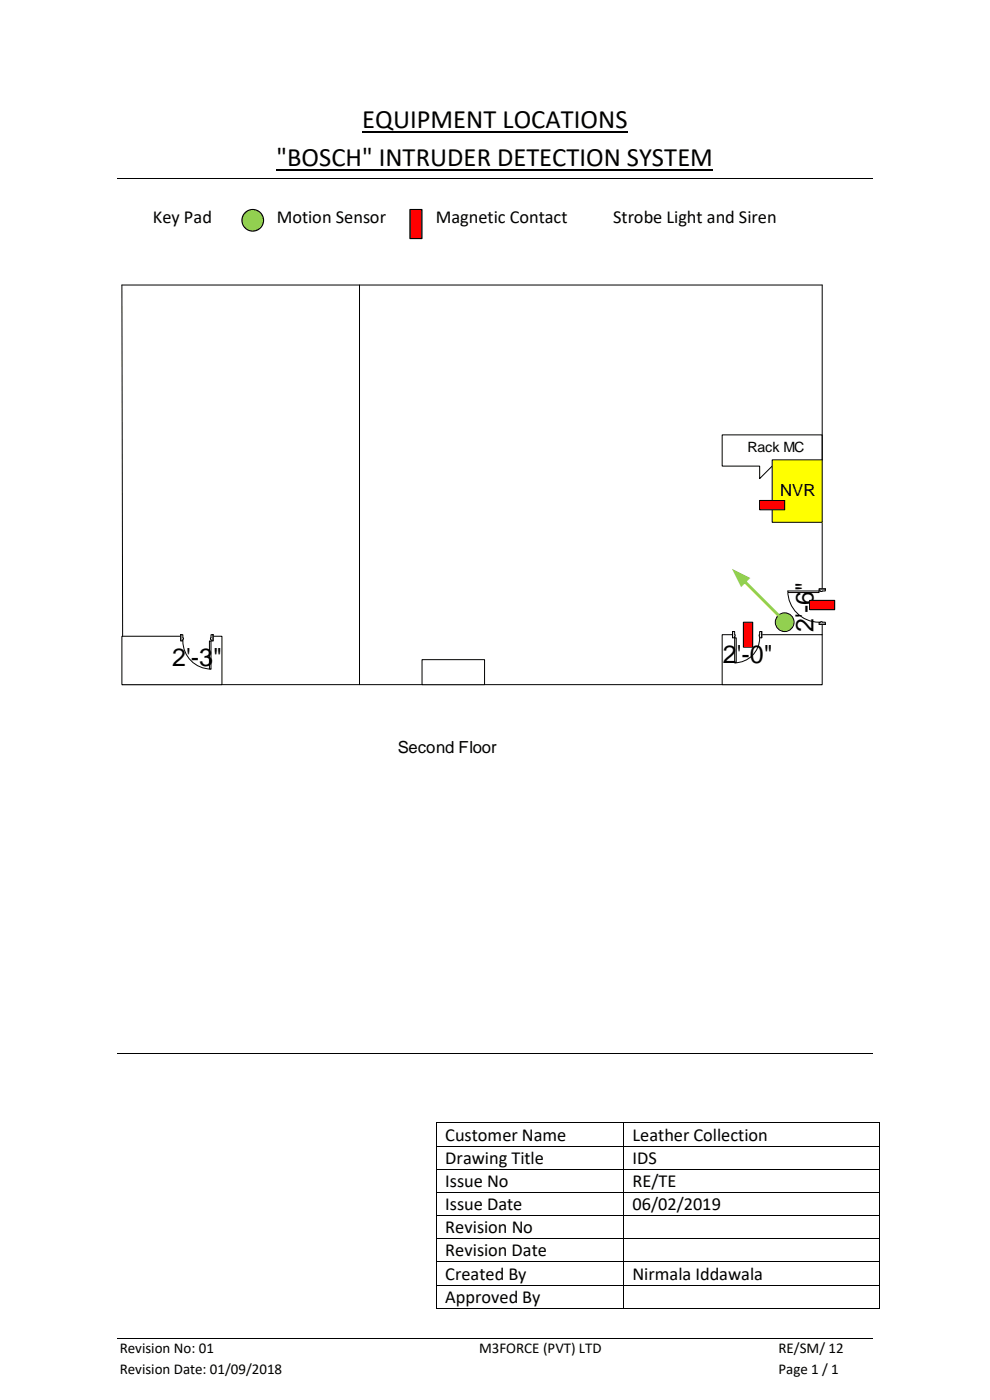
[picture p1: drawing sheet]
<svg xmlns="http://www.w3.org/2000/svg" width="210mm" height="297mm" viewBox="0 0 210 297" stroke-linecap="round" stroke-linejoin="round" font-family="sans-serif">
<path d="M153.2 92.3h21.2v6.6h-10.6l-2.6 2.6v-2.6h-8zM25.9 145.2h148.5v-84.7h-148.5l.1 84.7" fill="none" stroke="#000" stroke-width=".21"/>
<path d="M25.9 135h21.2v10.2h-21.2z" fill-rule="evenodd" fill="#fff"/>
<path d="M25.9 135h21.2v10.2h-21.2z" fill="none" stroke="#000" stroke-width=".21"/>
<path d="M153.2 134.7h21.2v10.5h-21.2z" fill-rule="evenodd" fill="#fff"/>
<path d="M153.2 134.7h21.2v10.5h-21.2z" fill="none" stroke="#000" stroke-width=".21"/>
<path d="M89.5 139.9h13.3v5.3h-13.3z" fill-rule="evenodd" fill="#fff"/>
<path d="M89.5 139.9h13.3v5.3h-13.3z" fill="none" stroke="#000" stroke-width=".21"/>
<path d="M155.4 133.9h6.2v1.5h-6.2z" fill-rule="evenodd" fill="#fff"/>
<path d="M155.4 133.9h6.2v1.5h-6.2z" fill="none" stroke="#fff" stroke-width=".21"/>
<path d="M155.4 134v1.3h.4v-1.3zM161.2 134h.4v1.3h-.4z" fill-rule="evenodd" fill="#fff"/>
<path d="M155.8 134.7v-.7h-.4v1.3h.4v-.3M161.2 134.7v-.7h.4v1.3h-.4v-.3" fill="none" stroke="#000" stroke-width=".21"/>
<path d="M155.8 134.7l.2 .3zM161 134.7h.2v.3h-.2z" fill-rule="evenodd" fill="#fff"/>
<path d="M155.4 134v1.3M155.8 134.7l.2 .3h-.2M161.2 134.7h-.2v.3h.2M161.2 135.3a5.3 5.3 0 0 1-5.4 5.3M161.6 134v1.3" fill="none" stroke="#000" stroke-width=".21"/>
<path d="M155.8 135.3h.4v5.3h-.4z" fill-rule="evenodd" fill="#fff"/>
<path d="M155.8 135.3h.4v5.3h-.4z" fill="none" stroke="#000" stroke-width=".21"/>
<path d="M38.3 134.6h6.9v1.4h-6.9z" fill-rule="evenodd" fill="#fff"/>
<path d="M38.3 134.6h6.9v1.4h-6.9z" fill="none" stroke="#fff" stroke-width=".21"/>
<path d="M44.8 134.7h.4v1.3h-.4zM38.3 134.7v1.3h.5v-1.3z" fill-rule="evenodd" fill="#fff"/>
<path d="M38.8 135.3v-.6h-.5v1.3h.5v-.4M44.8 135.3v-.6h.4v1.3h-.4v-.4" fill="none" stroke="#000" stroke-width=".21"/>
<path d="M44.6 135.3l.2 .3zM38.8 135.3l.1 .3z" fill-rule="evenodd" fill="#fff"/>
<path d="M38.3 134.7v1.3M38.8 135.3l.1 .3h-.1M38.8 136a6 6 0 0 0 6 5.9M44.8 135.3h-.2l.2 .3M45.2 134.7v1.3" fill="none" stroke="#000" stroke-width=".21"/>
<path d="M44.4 136h.4v5.9h-.4z" fill-rule="evenodd" fill="#fff"/>
<path d="M76.3 60.5v84.7M44.4 136h.4v5.9h-.4z" fill="none" stroke="#000" stroke-width=".21"/>
<path d="M157.7 132h2v5.3h-2z" fill-rule="evenodd" fill="#f00"/>
<path d="M157.7 132h2v5.3h-2z" fill="none" stroke="#000" stroke-width=".21"/>
<path d="M173.7 124.9h1.4v7.5h-1.4z" fill-rule="evenodd" fill="#fff"/>
<path d="M173.7 124.9h1.4v7.5h-1.4z" fill="none" stroke="#fff" stroke-width=".21"/>
<path d="M173.8 124.9v.5h1.3v-.5zM173.8 132h1.3v.4h-1.3z" fill-rule="evenodd" fill="#fff"/>
<path d="M174.1 125.4h-.3v-.5h1.3v.5h-.7M174.1 132h-.3v.4h1.3v-.4h-.7" fill="none" stroke="#000" stroke-width=".21"/>
<path d="M174.1 125.4l.3 .1zM174.1 131.9l.3 .1z" fill-rule="evenodd" fill="#fff"/>
<path d="M167.1 125.4a6.6 6.6 0 0 0 6.7 6.6M173.8 124.9h1.3M173.8 132.4h1.3M174.1 125.4l.3 .1v-.1M174.1 132v-.1l.3 .1" fill="none" stroke="#000" stroke-width=".21"/>
<path d="M167.1 125.4h6.7v.3h-6.7z" fill-rule="evenodd" fill="#fff"/>
<path d="M167.1 125.4h6.7v.3h-6.7z" fill="none" stroke="#000" stroke-width=".21"/>
<path d="M171.8 127.4h5.3v2h-5.3z" fill-rule="evenodd" fill="#f00"/>
<path d="M171.8 127.4h5.3v2h-5.3z" fill="none" stroke="#000" stroke-width=".21"/>
<path d="M163.8 97.6h10.6v13.2h-10.6z" fill-rule="evenodd" fill="#ff0"/>
<path d="M163.8 97.6h10.6v13.2h-10.6z" fill="none" stroke="#000" stroke-width=".21"/>
<path d="M161.2 106.2h5.3v2h-5.3z" fill-rule="evenodd" fill="#f00"/>
<path d="M161.2 106.2h5.3v2h-5.3z" fill="none" stroke="#000" stroke-width=".21"/>
<circle cx="166.5" cy="132" r="1.99" fill="#92d050"/>
<circle cx="166.5" cy="132" r="1.99" fill="none" stroke="#000" stroke-width=".21"/>
<path d="M158 123.4l7.1 7.1" fill="none" stroke="#92d050" stroke-width=".64"/>
<g fill="#92d050">
<path d="M155.3 120.7l3.9 1.9-2 2z"/>
<circle cx="53.6" cy="46.7" r="2.29"/>
</g>
<circle cx="53.6" cy="46.7" r="2.29" fill="none" stroke="#000" stroke-width=".24"/>
<path d="M87 44.5h2.5v6.1h-2.5z" fill-rule="evenodd" fill="#f00"/>
<path d="M87 44.5h2.5v6.1h-2.5z" fill="none" stroke="#000" stroke-width=".26"/>
<path d="M58.7 36h92.6M76.9 28.1h56.3" fill="none" stroke="#000" stroke-width=".38"/>
<g fill="none" stroke="#000" stroke-width=".21">
<path d="M24.9 37.8h160.3M24.9 223.6h160.3M92.6 238.3v4.8M92.6 238.2h39.6M132.3 238.3v4.8M132.4 238.2h54.1M186.6 238.3v4.8M92.6 243.2v4.8M92.6 248.2v4.7M92.6 253.1v4.7M92.6 258v4.7M92.6 243.2h39.6"/>
<path d="M92.6 248.1h39.6M92.6 253h39.6M92.6 257.9h39.6M132.3 243.2v4.8M132.3 248.2v4.7M132.3 253.1v4.7M132.3 258v4.7M132.4 243.2h54.1M132.4 248.1h54.1M132.4 253h54.1M132.4 257.9h54.1M186.6 243.2v4.8"/>
<path d="M186.6 248.2v4.7M186.6 253.1v4.7M186.6 258v4.7M92.6 262.9v4.7M92.6 267.8v4.7M92.6 272.7v4.8M92.6 262.8h39.6M92.6 267.7h39.6M92.6 272.6h39.6M92.6 277.6h39.6M132.3 262.9v4.7M132.3 267.8v4.7"/>
<path d="M132.3 272.7v4.8M132.4 262.8h54.1M132.4 267.7h54.1M132.4 272.6h54.1M132.4 277.6h54.1M186.6 262.9v4.7M186.6 267.8v4.7M186.6 272.7v4.8M24.9 284h160.3"/>
</g>
<g fill="#000">
<path d="M92.5 238.2h.1v.1h-.1z" fill-rule="evenodd"/>
<path d="M92.5 238.2h.1v.1h-.1z" fill-rule="evenodd"/>
<path d="M132.2 238.2h.2v.1h-.2z" fill-rule="evenodd"/>
<path d="M186.5 238.2h.1v.1h-.1z" fill-rule="evenodd"/>
<path d="M186.5 238.2h.1v.1h-.1z" fill-rule="evenodd"/>
<path d="M92.5 243.1h.1v.1h-.1z" fill-rule="evenodd"/>
<path d="M92.5 248h.1v.2h-.1z" fill-rule="evenodd"/>
<path d="M92.5 252.9h.1v.2h-.1z" fill-rule="evenodd"/>
<path d="M92.5 257.8h.1v.2h-.1z" fill-rule="evenodd"/>
<path d="M132.2 243.1h.2v.1h-.2z" fill-rule="evenodd"/>
<path d="M132.2 248h.2v.2h-.2z" fill-rule="evenodd"/>
<path d="M132.2 252.9h.2v.2h-.2z" fill-rule="evenodd"/>
<path d="M132.2 257.8h.2v.2h-.2z" fill-rule="evenodd"/>
<path d="M186.5 243.1h.1v.1h-.1z" fill-rule="evenodd"/>
<path d="M186.5 248h.1v.2h-.1z" fill-rule="evenodd"/>
<path d="M186.5 252.9h.1v.2h-.1z" fill-rule="evenodd"/>
<path d="M186.5 257.8h.1v.2h-.1z" fill-rule="evenodd"/>
<path d="M92.5 262.7h.1v.2h-.1z" fill-rule="evenodd"/>
<path d="M92.5 267.6h.1v.2h-.1z" fill-rule="evenodd"/>
<path d="M92.5 272.5h.1v.2h-.1z" fill-rule="evenodd"/>
<path d="M92.5 277.5h.1v.2h-.1z" fill-rule="evenodd"/>
<path d="M92.5 277.5h.1v.2h-.1z" fill-rule="evenodd"/>
<path d="M132.2 262.7h.2v.2h-.2z" fill-rule="evenodd"/>
<path d="M132.2 267.6h.2v.2h-.2z" fill-rule="evenodd"/>
<path d="M132.2 272.5h.2v.2h-.2z" fill-rule="evenodd"/>
<path d="M132.2 277.5h.2v.2h-.2z" fill-rule="evenodd"/>
<path d="M186.5 262.7h.1v.2h-.1z" fill-rule="evenodd"/>
<path d="M186.5 267.6h.1v.2h-.1z" fill-rule="evenodd"/>
<path d="M186.5 272.5h.1v.2h-.1z" fill-rule="evenodd"/>
<path d="M186.5 277.5h.1v.2h-.1z" fill-rule="evenodd"/>
<path d="M186.5 277.5h.1v.2h-.1z" fill-rule="evenodd"/>
</g>
<g font-size="5.6">
<text x="76.9" y="27.2">EQUIPMENT LOCATIONS</text>
<text x="58.7" y="35.1">&quot;BOSCH&quot; INTRUDER DETECTION SYSTEM</text>
</g>
<g font-size="5.3">
<text x="172.6" y="125.4" transform="rotate(-90 172.6 125.4)">&quot;</text>
<text x="172.6" y="128.4" transform="rotate(-90 172.6 128.4)">6</text>
<text x="172.6" y="134.1" transform="rotate(-90 172.6 134.1)">2'-</text>
<text x="36.5" y="141.3">2'-3</text>
<text x="45.2" y="141.3">&quot;</text>
<text x="153.4" y="140.6">2</text>
<text x="156.3" y="140.6">'</text>
<text x="157.3" y="140.6">-0&quot;</text>
</g>
<g font-size="3.9">
<text x="32.4" y="47.3">Key Pad</text>
<text x="58.7" y="47.3">Motion Sensor</text>
<text x="92.4" y="47.3">Magnetic Contact</text>
<text x="130.1" y="47.3">Strobe Light and Siren</text>
<text x="94.5" y="242">Customer Name</text>
<text x="134.2" y="242">Leather Collection</text>
<text x="94.5" y="246.9">Drawing Title</text>
<text x="94.5" y="251.8">Issue No</text>
<text x="134.2" y="246.9">IDS</text>
<text x="134.2" y="251.8">RE/TE</text>
<text x="94.5" y="256.7">Issue Date</text>
<text x="134.2" y="256.7">06/02/2019</text>
<text x="94.5" y="261.6">Revision No</text>
<text x="94.5" y="266.5">Revision Date</text>
<text x="94.5" y="271.5">Created By</text>
<text x="134.2" y="271.5">Nirmala Iddawala</text>
<text x="94.5" y="276.4">Approved By</text>
</g>
<g font-size="3.5">
<text x="165.5" y="105.3">NVR</text>
<text x="84.4" y="159.7">Second Floor</text>
</g>
<g font-size="3.2">
<text x="25.4" y="287.1">Revision No: 01</text>
<text x="101.6" y="287.1">M3FORCE (PVT) LTD</text>
<text x="165.1" y="287.1">RE/SM/ 12</text>
<text x="25.4" y="291.5">Revision Date: 01/09/2018</text>
<text x="165.1" y="291.5">Page 1 / 1</text>
</g>
<text font-size="3" x="158.6" y="95.9">Rack MC</text>
</svg>
